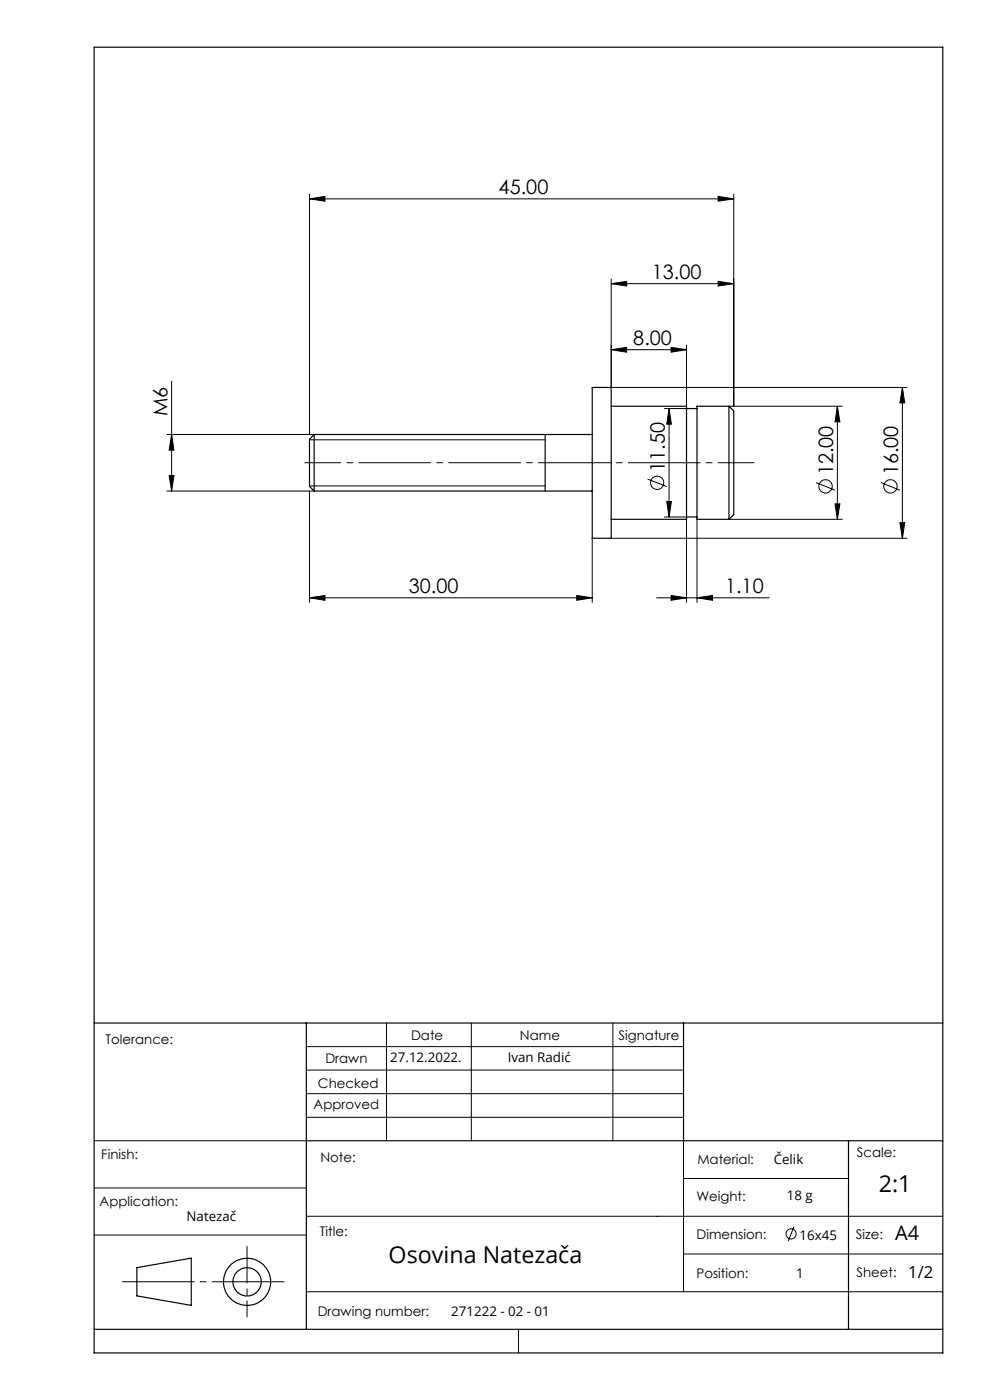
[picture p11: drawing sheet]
<svg xmlns="http://www.w3.org/2000/svg" width="210mm" height="297mm" viewBox="0 0 210 297" stroke-linecap="round" stroke-linejoin="round" font-family="sans-serif">
<g fill="none" stroke="#000" stroke-width=".21">
<path d="M65.7 42.2l3.2-.5v1zM65.7 41.2v51M65.7 42.2h89.9M129.6 59.2v23h62.8M152.3 41.7l3.3 .5-3.3 .5zM152.3 59.7l3.3 .5-3.3 .5zM155.6 41.2v45M129.6 74.2l3.3-.5v1zM129.6 74.2h16M129.6 60.2l3.3-.5v1zM129.6 60.2h26M142.3 73.7l3.3 .5-3.3 .5z"/>
<path d="M145.6 73.2v13M35.4 92.2h31.2M36.4 92.2l.5 3.3h-1zM36.4 80.9v23.3M65.7 93.3h49.9M140.9 86.7h4.7M141.9 86.7l.5 3.3h-1zM141.9 86.7v23M154.6 86.2h24M177.6 86.2l.6 3.3h-1.1zM177.6 86.2v24M191.4 82.2l.5 3.3h-1z"/>
<path d="M191.4 82.2v32M35.4 104.2h31.2M35.9 100.9h1l-.5 3.3zM65.7 104.2v23.6M65.7 103.1h49.9M125.6 114.2v13.6M129.6 114.2h62.8M137.4 101.6l4 1.6M140.9 109.7h4.7M141.4 106.4h1l-.5 3.3zM145.6 110.2v17.6M147.8 110.2v17.6"/>
<path d="M154.6 110.2h24M173.1 102.4l4 1.6M177.1 106.9h1.1l-.6 3.3zM186.9 102.4l4 1.6M190.9 110.9h1l-.5 3.3zM65.7 126.8l3.2-.5v1zM65.7 126.8h59.9M122.3 126.3l3.3 .5-3.3 .5zM139.3 126.8h23.9M142.3 126.3l3.3 .5-3.3 .5zM147.8 126.8l3.3-.5v1zM82 217v25"/>
<path d="M100 217v25M130 217v25M65 222h80M65 227h80M65 232h80M65 237h80M20 242h45M20 252h45M65 258h135M145 242v32M145 250h35M20 262h45"/>
<path d="M65 274h135M145 266h55M110 282v5"/>
<circle cx="139.4" cy="102.4" r="1.41"/>
<circle cx="175.1" cy="103.2" r="1.42"/>
<circle cx="188.9" cy="103.2" r="1.41"/>
</g>
<g fill="none" stroke="#010000" stroke-width=".21">
<path d="M168.4 260.2l-1.2 3.1"/>
<circle cx="167.8" cy="261.8" r="1.07"/>
</g>
<g fill="none" stroke="#000" stroke-width=".25">
<path d="M20 10h180v277h-180zM66.6 92.2v12M66.6 92.2l-.9 1v10l.9 1M66.6 92.2h59M115.6 92.2v12M125.6 82.2h4v32h-4zM129.6 86.2h16v24h-16M145.6 86.7h2.2M154.6 86.2h-6.8v24h6.8M154.6 86.2v24M154.6 86.2l1 1v22l-1 1M66.6 104.2h59"/>
<path d="M145.6 109.7h2.2M20 217h180M65 217v65M145 217v25M65 242h135M180 242v40M29 268.9l11.6-2v10l-11.6-2zM20 282h180"/>
<circle cx="52.4" cy="271.9" r="5"/>
<circle cx="52.4" cy="271.9" r="3"/>
</g>
<path d="M64.7 98.2h95.3" fill="none" stroke="#000" stroke-width=".21" stroke-dasharray="15.2 1.3 1.3 1.3" stroke-dashoffset="7.6"/>
<path d="M61.4 271.9h-36.6" fill="none" stroke="#000" stroke-width=".21" stroke-dasharray="15.2 1.3 1.3 1.3" stroke-dashoffset="-1.1"/>
<path d="M52.4 264.4v15" fill="none" stroke="#000" stroke-width=".21" stroke-dasharray="15.2 1.3 1.3 1.3" stroke-dashoffset="7.5"/>
<g fill="#000">
<path d="M152.3 41.7l3.3 .5-3.3 .5zM65.7 42.2l3.2-.5v1zM122.3 126.3l3.3 .5-3.3 .5zM65.7 126.8l3.2-.5v1zM152.3 59.7l3.3 .5-3.3 .5zM129.6 60.2l3.3-.5v1z"/>
<path d="M191.4 82.2l.5 3.3h-1zM190.9 110.9h1l-.5 3.3zM177.6 86.2l.6 3.3h-1.1zM177.1 106.9h1.1l-.6 3.3zM141.9 86.7l.5 3.3h-1zM141.4 106.4h1l-.5 3.3zM36.4 92.2l.5 3.3h-1zM35.9 100.9h1l-.5 3.3z"/>
<path d="M142.3 126.3l3.3 .5-3.3 .5zM147.8 126.8l3.3-.5v1zM129.6 74.2l3.3-.5v1zM142.3 73.7l3.3 .5-3.3 .5z"/>
</g>
<text font-size="4.9" x="186.4" y="252.8">2:1</text>
<text font-size="4.9" fill="#010000" x="82.4" y="267.8">Osovina Natezača</text>
<g font-size="4.2">
<text x="105.8" y="41.2">45.00</text>
<text x="138.3" y="59.2">13.00</text>
<text x="134.3" y="73.3">8.00</text>
<text x="35.5" y="88.2" transform="rotate(-90 35.5 88.2)">M6</text>
<text x="141" y="100.1" transform="rotate(-90 141 100.1)">11.50</text>
<text x="176.7" y="100.8" transform="rotate(-90 176.7 100.8)">12.00</text>
<text x="190.5" y="100.8" transform="rotate(-90 190.5 100.8)">16.00</text>
<text x="86.7" y="125.9">30.00</text>
<text x="153.8" y="125.9">1.10</text>
</g>
<text font-size="4.2" fill="#010000" x="189.9" y="263.1">A4</text>
<text font-size="3.5" x="192.7" y="271.1">1/2</text>
<g font-size="2.8">
<text x="22.4" y="221.4">Tolerance:</text>
<text x="87.2" y="220.6">Date</text>
<text x="110.3" y="220.6">Name</text>
<text x="131.2" y="220.6">Signature</text>
<text x="69" y="225.6">Drawn</text>
<text x="67.4" y="230.8">Checked</text>
<text x="66.5" y="235.4">Approved</text>
<text x="21.5" y="245.8">Finish:</text>
<text x="181.8" y="245.5">Scale:</text>
<text x="68" y="246.4">Note:</text>
<text x="147.9" y="246.9">Material:</text>
<text x="21.1" y="255.8">Application:</text>
<text x="147.7" y="254.7">Weight:</text>
<text x="67.9" y="262.2">Title:</text>
<text x="147.7" y="262.9">Dimension:</text>
<text x="181.6" y="262.8">Size:</text>
<text x="147.7" y="271.2">Position:</text>
<text x="181.7" y="271">Sheet:</text>
<text x="67.4" y="279.1">Drawing number:</text>
</g>
<g font-size="2.8" fill="#010000">
<text x="82.8" y="225.3">27.12.2022.</text>
<text x="107.7" y="225.3">Ivan Radić</text>
<text x="164.1" y="246.9">Čelik</text>
<text x="166.9" y="254.6">18 g</text>
<text x="39.6" y="259.1">Natezač</text>
<text x="169.6" y="263">16x45</text>
<text x="168.9" y="271.1">1</text>
<text x="95.7" y="279.2">271222 - 02 - 01</text>
</g>
</svg>
